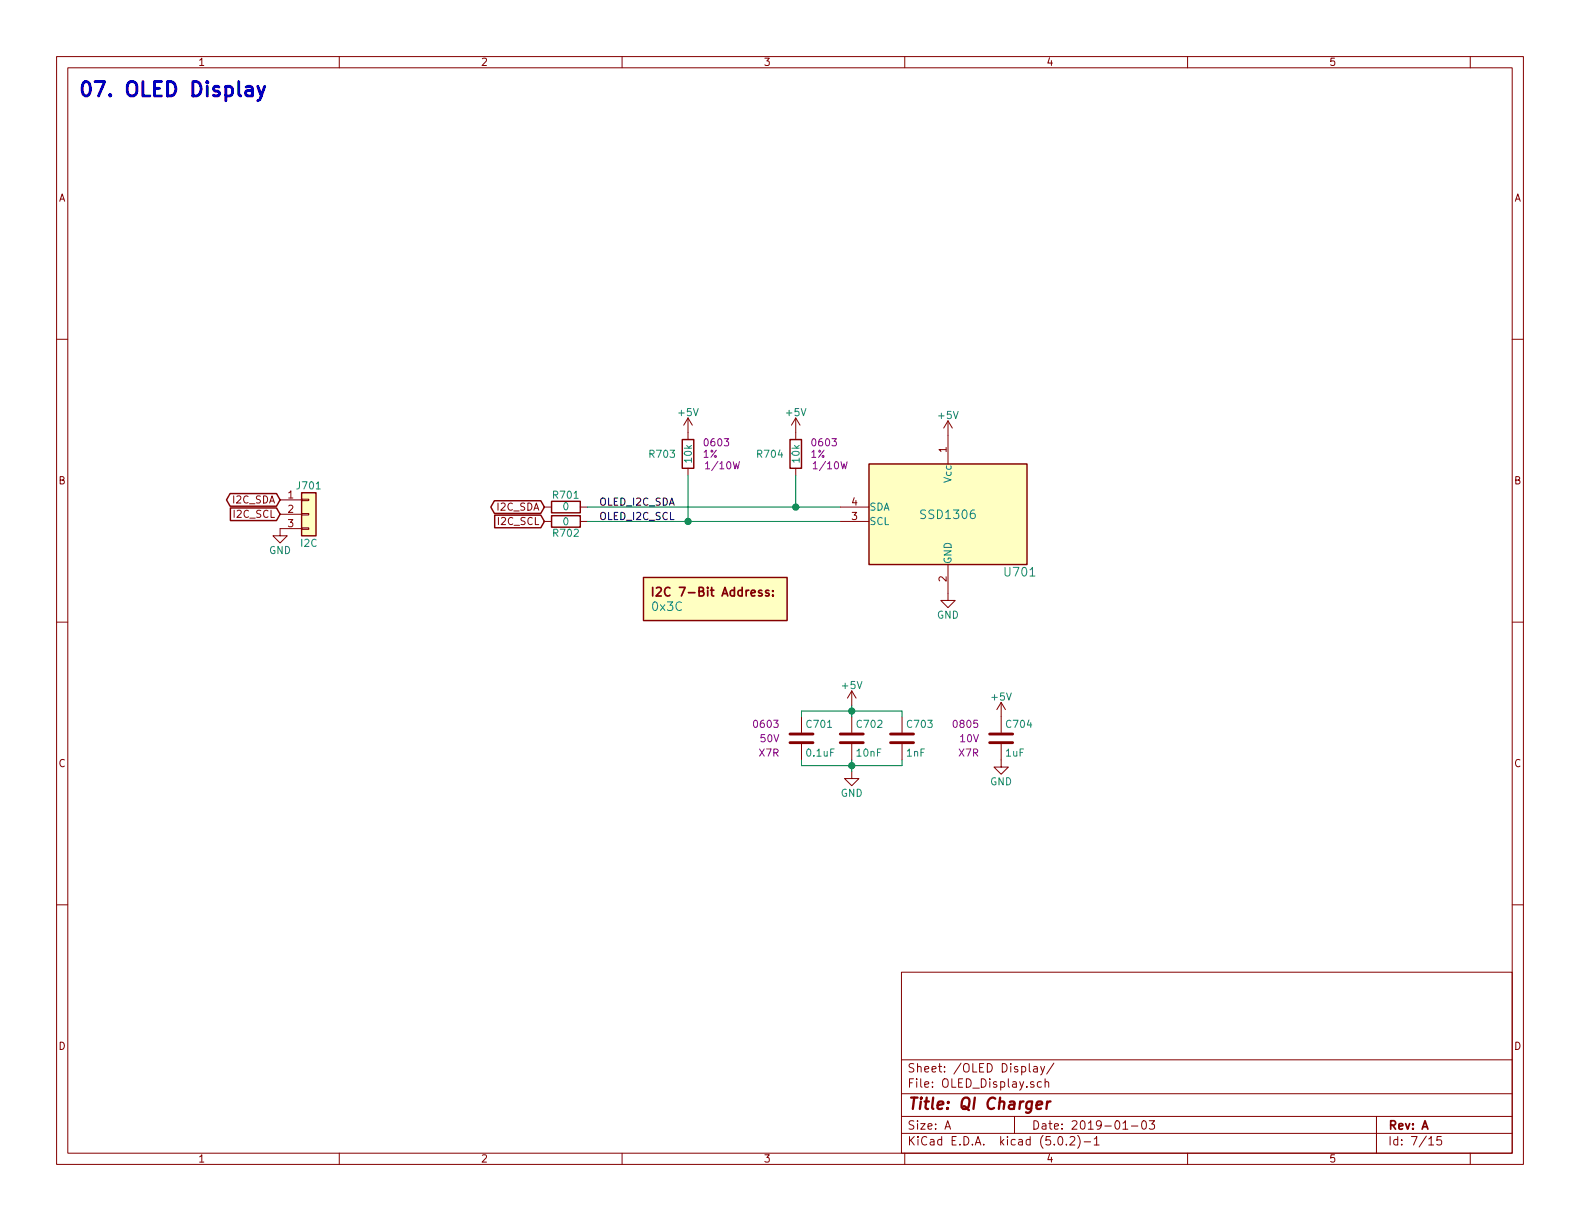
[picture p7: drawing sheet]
EESchema Schematic File Version 4
EELAYER 26 0
EELAYER END
$Descr A 11000 8500
encoding utf-8
Sheet 7 15
Title "QI Charger"
Date "2019-01-03"
Rev "A"
Comp ""
Comment1 ""
Comment2 ""
Comment3 ""
Comment4 ""
$EndDescr
$Comp
L Custom_Library:SSD1306 U701
U 1 1
P 6600 3580
F 0 "U701" H 7100 3180 60  0000 C CNN
F 1 "SSD1306" H 6600 3580 60  0000 C CNN
F 2 "Pin_Headers:Pin_Header_Straight_1x04_Pitch2.54mm" H 6600 4280 60  0001 C CNN
F 3 "" H 6600 4280 60  0000 C CNN
	1    6600 3580
	1    0    0    -1  
$EndComp
$Comp
L power:GND #PWR0197
U 1 1
P 6600 4130
F 0 "#PWR0197" H 6600 3880 50  0001 C CNN
F 1 "GND" H 6600 3980 50  0000 C CNN
F 2 "" H 6600 4130 50  0001 C CNN
F 3 "" H 6600 4130 50  0001 C CNN
	1    6600 4130
	1    0    0    -1  
$EndComp
$Comp
L Custom_Library:R_Custom R?
U 1 1
P 5540 3160
AR Path="/5BB27BA3/5BB4077B" Ref="R?"  Part="1" 
AR Path="/5BB27BF7/5BB4077B" Ref="R?"  Part="1" 
AR Path="/5C1DE17A/5BB4077B" Ref="R704"  Part="1" 
F 0 "R704" H 5460 3160 50  0000 R CNN
F 1 "10k" V 5540 3160 50  0000 C CNN
F 2 "Resistors_SMD:R_0603" H 5540 3160 50  0001 C CNN
F 3 "" H 5540 3160 50  0001 C CNN
F 4 "0603" H 5640 3240 50  0000 L CNN "display_footprint"
F 5 "1%" H 5640 3160 50  0000 L CNN "Tolerance"
F 6 "1/10W" H 5650 3080 50  0000 L CNN "Wattage"
F 7 "RHM10KADCT-ND" H 5840 3560 60  0001 C CNN "Digi-Key PN"
	1    5540 3160
	1    0    0    -1  
$EndComp
$Comp
L Custom_Library:R_Custom R?
U 1 1
P 4790 3160
AR Path="/5BB27BA3/5BB4078A" Ref="R?"  Part="1" 
AR Path="/5BB27BF7/5BB4078A" Ref="R?"  Part="1" 
AR Path="/5C1DE17A/5BB4078A" Ref="R703"  Part="1" 
F 0 "R703" H 4710 3160 50  0000 R CNN
F 1 "10k" V 4790 3160 50  0000 C CNN
F 2 "Resistors_SMD:R_0603" H 4790 3160 50  0001 C CNN
F 3 "" H 4790 3160 50  0001 C CNN
F 4 "0603" H 4890 3240 50  0000 L CNN "display_footprint"
F 5 "1%" H 4890 3160 50  0000 L CNN "Tolerance"
F 6 "1/10W" H 4900 3080 50  0000 L CNN "Wattage"
F 7 "RHM10KADCT-ND" H 5090 3560 60  0001 C CNN "Digi-Key PN"
	1    4790 3160
	1    0    0    -1  
$EndComp
$Comp
L Custom_Library:R_Custom R?
U 1 1
P 3940 3530
AR Path="/5A2D2FD2/5BB4162C" Ref="R?"  Part="1" 
AR Path="/5A0A8BD0/5BB4162C" Ref="R?"  Part="1" 
AR Path="/5BB27BCC/5BB4162C" Ref="R?"  Part="1" 
AR Path="/5BB27BF7/5BB4162C" Ref="R?"  Part="1" 
AR Path="/5C1DE17A/5BB4162C" Ref="R701"  Part="1" 
F 0 "R701" V 4020 3530 50  0000 C CNN
F 1 "0" V 3940 3530 50  0000 C CNN
F 2 "Resistors_SMD:R_0603" V 3870 3530 50  0001 C CNN
F 3 "" V 4020 3530 50  0001 C CNN
F 4 "1%" V 3680 3530 50  0001 C CNN "Tolerance"
F 5 "1/10W" V 3840 3530 50  0001 C CNN "Wattage"
F 6 "0603" V 3760 3530 50  0001 C CNN "display_footprint"
F 7 "P0.0GCT-ND" H 0   0   50  0001 C CNN "Digi-Key PN"
	1    3940 3530
	0    -1   -1   0   
$EndComp
$Comp
L Custom_Library:R_Custom R?
U 1 1
P 3940 3630
AR Path="/5A2D2FD2/5BB41637" Ref="R?"  Part="1" 
AR Path="/5A0A8BD0/5BB41637" Ref="R?"  Part="1" 
AR Path="/5BB27BCC/5BB41637" Ref="R?"  Part="1" 
AR Path="/5BB27BF7/5BB41637" Ref="R?"  Part="1" 
AR Path="/5C1DE17A/5BB41637" Ref="R702"  Part="1" 
F 0 "R702" V 4020 3630 50  0000 C CNN
F 1 "0" V 3940 3630 50  0000 C CNN
F 2 "Resistors_SMD:R_0603" V 3870 3630 50  0001 C CNN
F 3 "" V 4020 3630 50  0001 C CNN
F 4 "1%" V 3680 3630 50  0001 C CNN "Tolerance"
F 5 "1/10W" V 3840 3630 50  0001 C CNN "Wattage"
F 6 "0603" V 3760 3630 50  0001 C CNN "display_footprint"
F 7 "P0.0GCT-ND" H 0   0   50  0001 C CNN "Digi-Key PN"
	1    3940 3630
	0    1    1    0   
$EndComp
Wire Wire Line
	4090 3530 5540 3530
Wire Wire Line
	4090 3630 4790 3630
Wire Wire Line
	4790 3310 4790 3630
Connection ~ 4790 3630
Wire Wire Line
	4790 3630 5850 3630
Wire Wire Line
	5540 3310 5540 3530
Connection ~ 5540 3530
Wire Wire Line
	5540 3530 5850 3530
Text GLabel 3790 3530 0    50   BiDi ~ 0
I2C_SDA
Text GLabel 3790 3630 0    50   Input ~ 0
I2C_SCL
$Comp
L Custom_Library:C_Custom C?
U 1 1
P 5580 5140
AR Path="/5BB27BA3/5BB42E4B" Ref="C?"  Part="1" 
AR Path="/5BB27B84/5BB42E4B" Ref="C?"  Part="1" 
AR Path="/5BB27B24/5BB42E4B" Ref="C?"  Part="1" 
AR Path="/5BB27BB5/5BB42E4B" Ref="C?"  Part="1" 
AR Path="/5BB27BF7/5BB42E4B" Ref="C?"  Part="1" 
AR Path="/5C1DE17A/5BB42E4B" Ref="C701"  Part="1" 
F 0 "C701" H 5605 5240 50  0000 L CNN
F 1 "0.1uF" H 5605 5040 50  0000 L CNN
F 2 "Capacitors_SMD:C_0603" H 5618 4990 50  0001 C CNN
F 3 "" H 5605 5240 50  0001 C CNN
F 4 "0603" H 5430 5240 50  0000 R CNN "display_footprint"
F 5 "50V" H 5430 5140 50  0000 R CNN "Voltage"
F 6 "X7R" H 5430 5040 50  0000 R CNN "Dielectric"
F 7 "490-8020-1-ND" H 6005 5640 60  0001 C CNN "Digi-Key PN"
	1    5580 5140
	1    0    0    -1  
$EndComp
$Comp
L Custom_Library:C_Custom C?
U 1 1
P 5930 5140
AR Path="/5BB27BA3/5BB42E56" Ref="C?"  Part="1" 
AR Path="/5BB27B84/5BB42E56" Ref="C?"  Part="1" 
AR Path="/5BB27B24/5BB42E56" Ref="C?"  Part="1" 
AR Path="/5BB27BB5/5BB42E56" Ref="C?"  Part="1" 
AR Path="/5BB27BF7/5BB42E56" Ref="C?"  Part="1" 
AR Path="/5C1DE17A/5BB42E56" Ref="C702"  Part="1" 
F 0 "C702" H 5955 5240 50  0000 L CNN
F 1 "10nF" H 5955 5040 50  0000 L CNN
F 2 "Capacitors_SMD:C_0603" H 5968 4990 50  0001 C CNN
F 3 "" H 5955 5240 50  0001 C CNN
F 4 "0603" H 5780 5240 50  0001 R CNN "display_footprint"
F 5 "50V" H 5780 5140 50  0001 R CNN "Voltage"
F 6 "X7R" H 5780 5040 50  0001 R CNN "Dielectric"
F 7 "1276-1921-1-ND" H 6355 5640 60  0001 C CNN "Digi-Key PN"
	1    5930 5140
	1    0    0    -1  
$EndComp
$Comp
L Custom_Library:C_Custom C?
U 1 1
P 6280 5140
AR Path="/5BB27BA3/5BB42E61" Ref="C?"  Part="1" 
AR Path="/5BB27B84/5BB42E61" Ref="C?"  Part="1" 
AR Path="/5BB27B24/5BB42E61" Ref="C?"  Part="1" 
AR Path="/5BB27BB5/5BB42E61" Ref="C?"  Part="1" 
AR Path="/5BB27BF7/5BB42E61" Ref="C?"  Part="1" 
AR Path="/5C1DE17A/5BB42E61" Ref="C703"  Part="1" 
F 0 "C703" H 6305 5240 50  0000 L CNN
F 1 "1nF" H 6305 5040 50  0000 L CNN
F 2 "Capacitors_SMD:C_0603" H 6318 4990 50  0001 C CNN
F 3 "" H 6305 5240 50  0001 C CNN
F 4 "0603" H 6130 5240 50  0001 R CNN "display_footprint"
F 5 "50V" H 6130 5140 50  0001 R CNN "Voltage"
F 6 "X7R" H 6130 5040 50  0001 R CNN "Dielectric"
F 7 "1276-1018-1-ND" H 6705 5640 60  0001 C CNN "Digi-Key PN"
	1    6280 5140
	1    0    0    -1  
$EndComp
$Comp
L power:GND #PWR?
U 1 1
P 5930 5370
AR Path="/5BB27B84/5BB42E68" Ref="#PWR?"  Part="1" 
AR Path="/5BB27B24/5BB42E68" Ref="#PWR?"  Part="1" 
AR Path="/5BB27BB5/5BB42E68" Ref="#PWR?"  Part="1" 
AR Path="/5BB27BF7/5BB42E68" Ref="#PWR?"  Part="1" 
AR Path="/5C1DE17A/5BB42E68" Ref="#PWR0198"  Part="1" 
F 0 "#PWR0198" H 5930 5120 50  0001 C CNN
F 1 "GND" H 5930 5220 50  0000 C CNN
F 2 "" H 5930 5370 50  0001 C CNN
F 3 "" H 5930 5370 50  0001 C CNN
	1    5930 5370
	1    0    0    -1  
$EndComp
Wire Wire Line
	5930 4950 6280 4950
Wire Wire Line
	6280 4950 6280 4990
Connection ~ 5930 4950
Wire Wire Line
	5930 4950 5930 4990
Wire Wire Line
	5930 4950 5580 4950
Wire Wire Line
	5580 4950 5580 4990
Wire Wire Line
	5930 5290 5930 5330
Wire Wire Line
	5930 5330 6280 5330
Wire Wire Line
	6280 5330 6280 5290
Connection ~ 5930 5330
Wire Wire Line
	5930 5330 5930 5370
Wire Wire Line
	5930 5330 5580 5330
Wire Wire Line
	5580 5330 5580 5290
$Comp
L Custom_Library:C_Custom C?
U 1 1
P 6970 5140
AR Path="/5BB27BA3/5BB42E9D" Ref="C?"  Part="1" 
AR Path="/5BB27B84/5BB42E9D" Ref="C?"  Part="1" 
AR Path="/5BB27B24/5BB42E9D" Ref="C?"  Part="1" 
AR Path="/5BB27BB5/5BB42E9D" Ref="C?"  Part="1" 
AR Path="/5BB27BF7/5BB42E9D" Ref="C?"  Part="1" 
AR Path="/5C1DE17A/5BB42E9D" Ref="C704"  Part="1" 
F 0 "C704" H 6995 5240 50  0000 L CNN
F 1 "1uF" H 6995 5040 50  0000 L CNN
F 2 "Capacitors_SMD:C_0805" H 7008 4990 50  0001 C CNN
F 3 "" H 6995 5240 50  0001 C CNN
F 4 "0805" H 6820 5240 50  0000 R CNN "display_footprint"
F 5 "10V" H 6820 5140 50  0000 R CNN "Voltage"
F 6 "X7R" H 6820 5040 50  0000 R CNN "Dielectric"
F 7 "490-1695-1-ND" H 7395 5640 60  0001 C CNN "Digi-Key PN"
	1    6970 5140
	1    0    0    -1  
$EndComp
$Comp
L power:GND #PWR?
U 1 1
P 6970 5290
AR Path="/5BB27B24/5BB42EA4" Ref="#PWR?"  Part="1" 
AR Path="/5BB27BB5/5BB42EA4" Ref="#PWR?"  Part="1" 
AR Path="/5BB27BF7/5BB42EA4" Ref="#PWR?"  Part="1" 
AR Path="/5C1DE17A/5BB42EA4" Ref="#PWR0199"  Part="1" 
F 0 "#PWR0199" H 6970 5040 50  0001 C CNN
F 1 "GND" H 6970 5140 50  0000 C CNN
F 2 "" H 6970 5290 50  0001 C CNN
F 3 "" H 6970 5290 50  0001 C CNN
	1    6970 5290
	1    0    0    -1  
$EndComp
Wire Wire Line
	5930 4910 5930 4950
$Comp
L power:+5V #PWR0200
U 1 1
P 4790 3010
F 0 "#PWR0200" H 4790 2860 50  0001 C CNN
F 1 "+5V" H 4790 3150 50  0000 C CNN
F 2 "" H 4790 3010 50  0001 C CNN
F 3 "" H 4790 3010 50  0001 C CNN
	1    4790 3010
	1    0    0    -1  
$EndComp
$Comp
L power:+5V #PWR0201
U 1 1
P 5540 3010
F 0 "#PWR0201" H 5540 2860 50  0001 C CNN
F 1 "+5V" H 5540 3150 50  0000 C CNN
F 2 "" H 5540 3010 50  0001 C CNN
F 3 "" H 5540 3010 50  0001 C CNN
	1    5540 3010
	1    0    0    -1  
$EndComp
$Comp
L power:+5V #PWR0202
U 1 1
P 6600 3030
F 0 "#PWR0202" H 6600 2880 50  0001 C CNN
F 1 "+5V" H 6600 3170 50  0000 C CNN
F 2 "" H 6600 3030 50  0001 C CNN
F 3 "" H 6600 3030 50  0001 C CNN
	1    6600 3030
	1    0    0    -1  
$EndComp
$Comp
L power:+5V #PWR0203
U 1 1
P 5930 4910
F 0 "#PWR0203" H 5930 4760 50  0001 C CNN
F 1 "+5V" H 5930 5050 50  0000 C CNN
F 2 "" H 5930 4910 50  0001 C CNN
F 3 "" H 5930 4910 50  0001 C CNN
	1    5930 4910
	1    0    0    -1  
$EndComp
$Comp
L power:+5V #PWR0204
U 1 1
P 6970 4990
F 0 "#PWR0204" H 6970 4840 50  0001 C CNN
F 1 "+5V" H 6970 5130 50  0000 C CNN
F 2 "" H 6970 4990 50  0001 C CNN
F 3 "" H 6970 4990 50  0001 C CNN
	1    6970 4990
	1    0    0    -1  
$EndComp
Text Label 4170 3530 0    50   ~ 0
OLED_I2C_SDA
Text Label 4170 3630 0    50   ~ 0
OLED_I2C_SCL
$Comp
L Custom_Library:I2C_Address DOC701
U 1 1
P 4980 4220
F 0 "DOC701" H 4980 4470 60  0001 C CNN
F 1 "0x3C" H 4530 4220 60  0000 L CNN
F 2 "" H 4980 4570 60  0001 C CNN
F 3 "" H 4980 4570 60  0001 C CNN
	1    4980 4220
	1    0    0    -1  
$EndComp
$Comp
L Connector_Generic:Conn_01x03 J701
U 1 1
P 2150 3580
F 0 "J701" H 2150 3780 50  0000 C CNN
F 1 "I2C" H 2150 3380 50  0000 C CNN
F 2 "Pin_Headers:Pin_Header_Straight_1x03_Pitch2.54mm" H 2150 3580 50  0001 C CNN
F 3 "~" H 2150 3580 50  0001 C CNN
	1    2150 3580
	1    0    0    -1  
$EndComp
Text GLabel 1950 3480 0    50   BiDi ~ 0
I2C_SDA
Text GLabel 1950 3580 0    50   Input ~ 0
I2C_SCL
$Comp
L power:GND #PWR0701
U 1 1
P 1950 3680
F 0 "#PWR0701" H 1950 3430 50  0001 C CNN
F 1 "GND" H 1950 3530 50  0000 C CNN
F 2 "" H 1950 3680 50  0001 C CNN
F 3 "" H 1950 3680 50  0001 C CNN
	1    1950 3680
	1    0    0    -1  
$EndComp
Text Notes 540  690  0    100  ~ 20
07. OLED Display
$EndSCHEMATC
